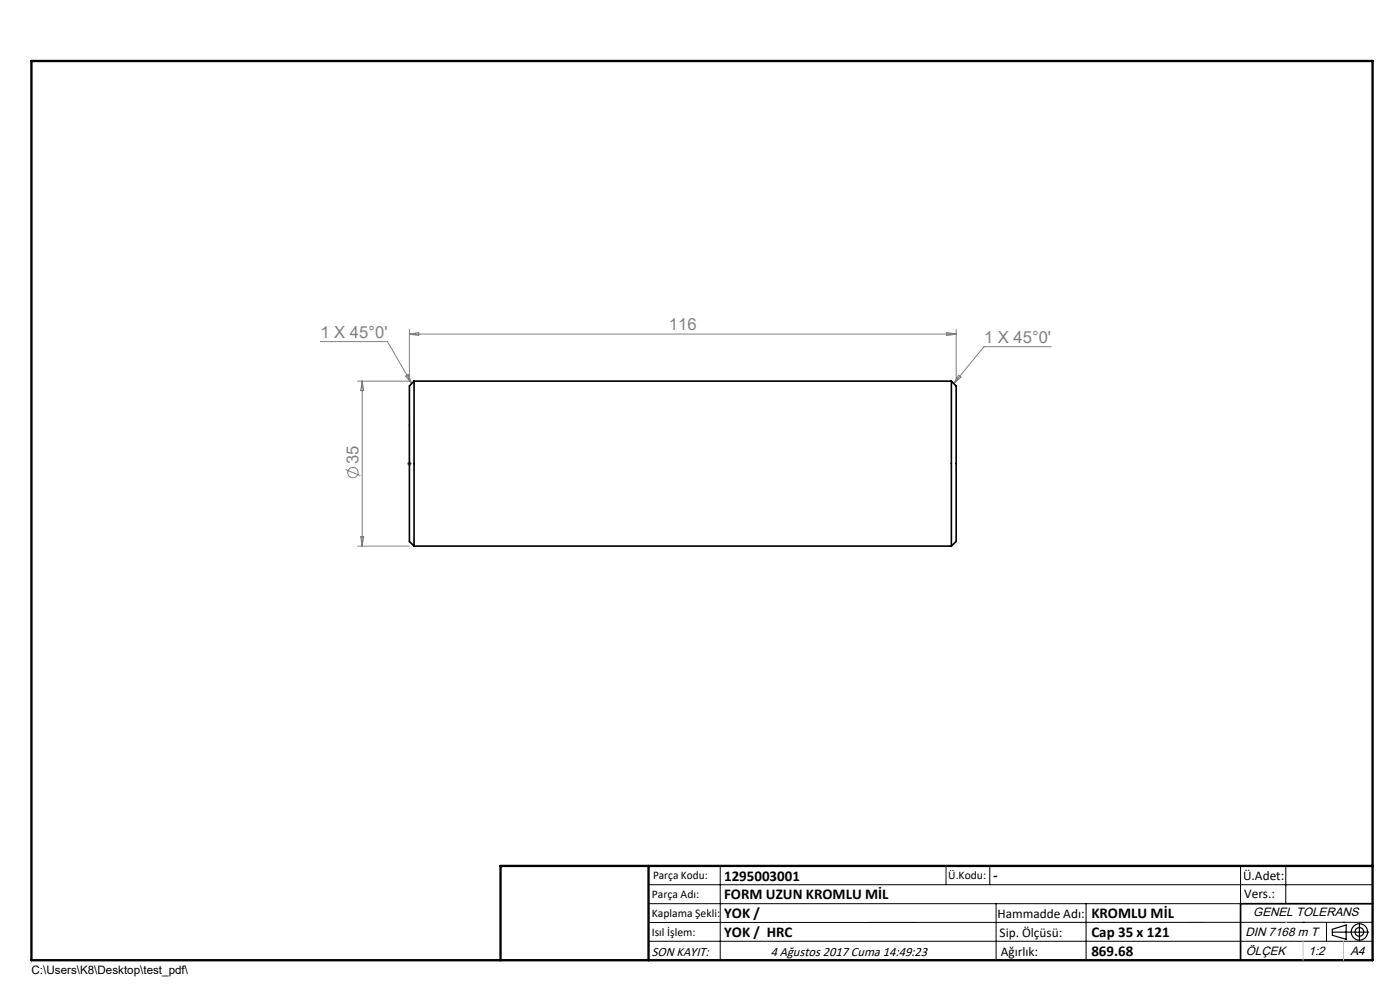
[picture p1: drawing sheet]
<svg xmlns="http://www.w3.org/2000/svg" width="297mm" height="210mm" viewBox="0 0 297 210" stroke-linecap="round" stroke-linejoin="round" font-family="sans-serif">
<g fill="none" stroke="#808080" stroke-width=".21">
<path d="M67.9 72.5h14.3l5.1 8.8M86 79.8l.6-.3 .7 1.8zM86.9 69.9v10.9h-11.1M86.9 70.9h115.9M86.9 70.9l1.9-.4v.7zM200.8 70.5l2 .4-2 .3zM202.8 69.9v10.9M203.3 79.6l.6 .4-1.5 1.3zM223 73.5h-14.3l-6.3 7.8M73.3 99.6l3.1 1.3M76.8 80.8v35M76.8 80.8l.4 2.1h-.7z"/>
<path d="M86.3 98.3h1M86.5 98l.7 .7M86.9 97.9v1M87.2 98l-.7 .7M75.8 115.8h11.1M76.5 113.9h.7l-.4 1.9z"/>
<circle cx="74.9" cy="100.3" r="1.1"/>
</g>
<g fill="none" stroke="#000" stroke-width=".25">
<path d="M282.6 197.7h7.8M282.6 197.1l3-.9v3l-3-.8zM288.4 195.8v3.8M106.2 203.7h185"/>
<circle cx="288.4" cy="197.7" r="1.74"/>
<circle cx="288.4" cy="197.7" r=".93"/>
</g>
<path d="M86.9 98.2v.3zM86.9 89.9v.4v-.4M86.9 98.3h.1M86.9 89.9v8.4" fill="none" stroke="#00f" stroke-width=".21"/>
<g fill="none" stroke="#000" stroke-width=".21">
<path d="M137.6 187.7h153.6M137.6 191.7h153.6M137.6 199.7h153.6M152.8 183.7v20M200.7 183.7v4M210 183.7v4M211.3 191.7v12M230.4 191.7v12M263.2 183.7v20M272.8 183.7v8M276.4 195.6h.1M281.4 195.6v4.1"/>
<path d="M285 195.6h.1M291.2 195.6l-153.6 .1"/>
</g>
<path d="M291.2 191.7h-28v12" fill="none" stroke="#000" stroke-width=".35"/>
<path d="M6.7 12.9h284.5v190.8h-284.5zM137.6 183.7v20M291.2 183.7h-185v20" fill="none" stroke="#000" stroke-width=".5"/>
<path d="M276.4 199.7v4M285 199.7v4" fill="none" stroke="#c0c0c0" stroke-width=".21"/>
<path d="M272.8 195.6h.1" fill="none" stroke="#c0c0c0" stroke-width=".25"/>
<path d="M86.9 98.2v.3zM86.9 89.9v.4z" fill="#00f"/>
<path d="M87.8 80.8v35M87.8 80.8l-.9 1.1v33l.9 .9M87.8 80.8h114M201.8 80.8v35M201.8 80.8l1 1.1v33l-1 .9M87.8 115.8h114" fill="none" stroke="#000" stroke-width=".35"/>
<g font-size="3.5" fill="#808080">
<text x="68" y="71.6">1 X 45°0'</text>
<text x="141.9" y="70.1">116</text>
<text x="208.8" y="72.7">1 X 45°0'</text>
<text x="76.1" y="98.4" transform="rotate(-90 76.1 98.4)">35</text>
</g>
<g font-size="3.2">
<text x="153.6" y="186.8">1295003001</text>
<text x="153.6" y="190.8">FORM UZUN KROMLU MİL</text>
<text x="210.7" y="186.6">-</text>
<text x="153.6" y="194.8">YOK /</text>
<text x="231.5" y="194.8">KROMLU MİL</text>
<text x="153.6" y="198.8">YOK / HRC</text>
<text x="231.5" y="198.7">Cap 35 x 121</text>
<text x="231.5" y="202.8">869.68</text>
</g>
<g font-size="2.8">
<text x="263.7" y="186.7">Ü.Adet:</text>
<text x="263.9" y="190.5">Vers.:</text>
<text x="211.6" y="194.8">Hammadde Adı:</text>
<text x="138.3" y="202.8">SON KAYIT:</text>
<text x="163.5" y="202.8">4 Ağustos 2017 Cuma 14:49:23</text>
<text x="212.1" y="198.7">Sip. Ölçüsü:</text>
<text x="212.3" y="202.7">Ağırlık:</text>
</g>
<g font-size="2.6">
<text x="265.9" y="194.4">GENEL TOLERANS</text>
<text x="264.2" y="198.5">DIN 7168 m T</text>
<text x="264.3" y="202.6">ÖLÇEK</text>
<text x="277.6" y="202.6">1:2</text>
<text x="286.5" y="202.6">A4</text>
</g>
<g font-size="2.5">
<text x="138.3" y="190.5">Parça Adı:</text>
<text x="138.5" y="186.5">Parça Kodu:</text>
<text x="201.2" y="186.5">Ü.Kodu:</text>
<text x="138.3" y="194.5">Kaplama Şekli:</text>
<text x="138.3" y="198.6">Isıl İşlem:</text>
<text x="6.7" y="206.7">C:\Users\K8\Desktop\test_pdf\</text>
</g>
</svg>
